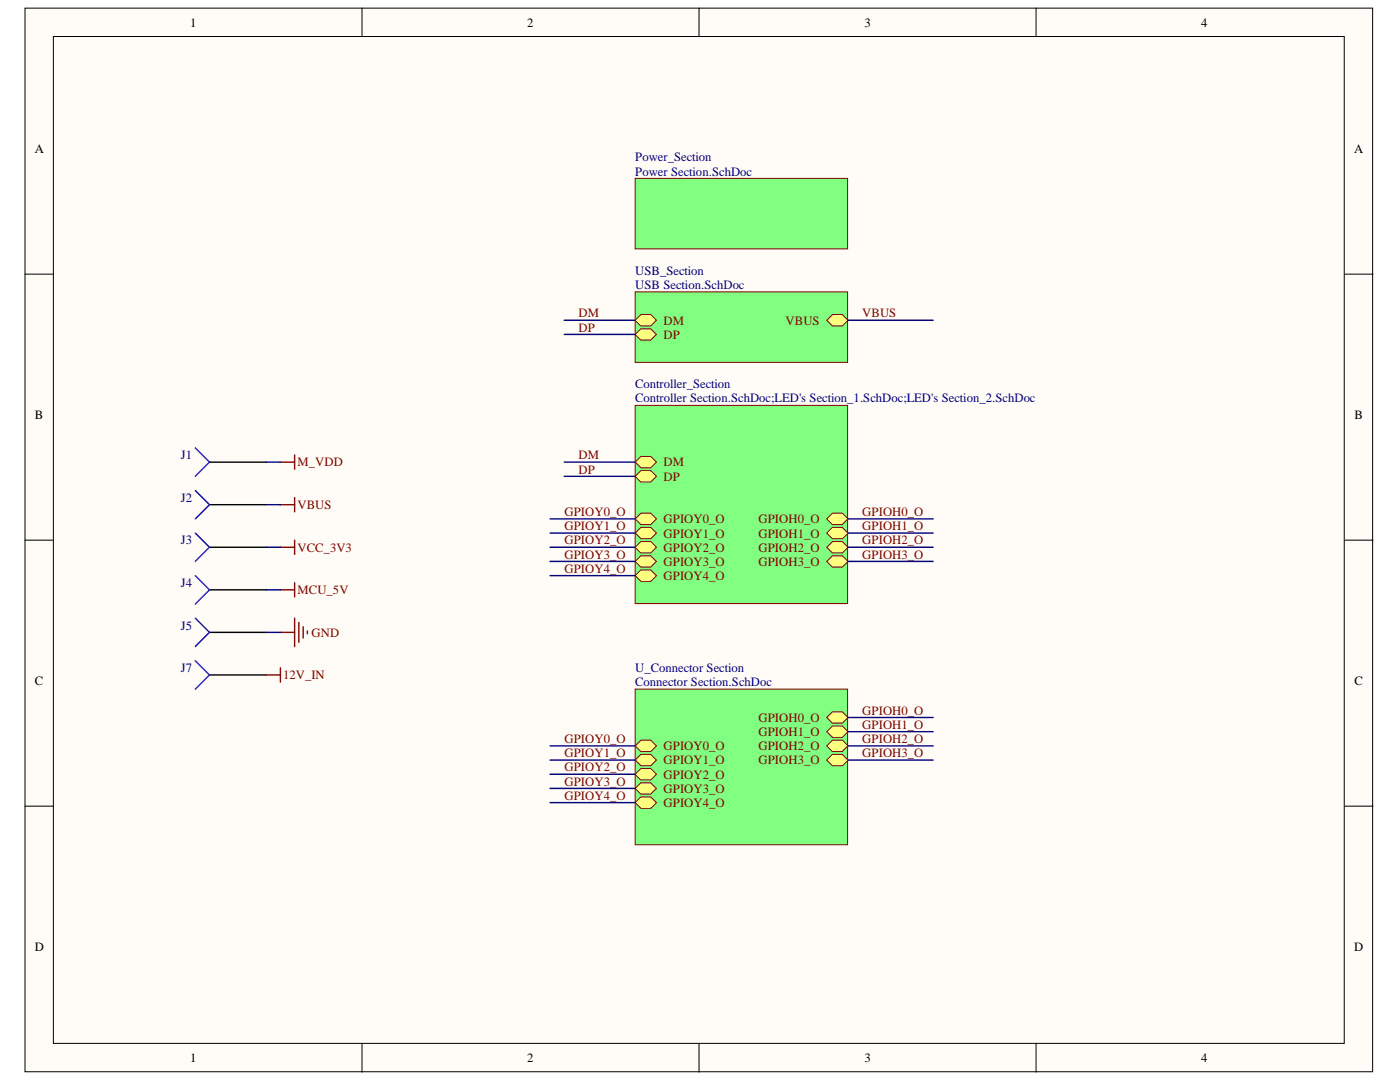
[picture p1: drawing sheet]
<svg xmlns="http://www.w3.org/2000/svg" width="279mm" height="216mm" viewBox="0 0 279 216" stroke-linecap="round" stroke-linejoin="round" font-family="sans-serif">
<g fill="#fffcf8" stroke="#000" stroke-width=".2">
<path d="M5 1.6h268.9v212.3h-268.9z"/>
<path d="M10.7 7.3h257.6v200.9h-257.6z"/>
</g>
<path d="M72.2 1.6v5.7M139.5 1.6v5.7M206.8 1.6v5.7M5 54.7h5.7M268.4 54.7h5.6M5 107.8h5.7M268.4 107.8h5.6M5 160.9h5.7M268.4 160.9h5.6M72.2 208.3v5.6M139.5 208.3v5.6M206.8 208.3v5.6" fill="none" stroke="#000" stroke-width=".2"/>
<path d="M58.8 99.3v2.8M56 100.7h2.8M56 109.2h2.8M56 117.7h2.8M58.8 107.8v2.8M58.8 116.3v2.8M56 126.2h2.8M58.8 123.4v5.6M59.6 124.2v4M60.5 125.1v2.2M61.3 125.9v.6" fill="none" stroke="#800000" stroke-width=".28"/>
<g fill="#80ff80" stroke="#800000" stroke-width=".2">
<path d="M126.8 35.6h42.4v14.1h-42.4z"/>
<path d="M126.8 80.9h42.4v39.5h-42.4z"/>
</g>
<path d="M126.8 95l1.1-1.1h2l1.1 1.1-1.1 1.2h-2z" fill-rule="evenodd" fill="#ffff80"/>
<path d="M126.8 95l1.1-1.1h2l1.1 1.1-1.1 1.2h-2z" fill="none" stroke="#800000" stroke-width=".2"/>
<path d="M126.8 103.5l1.1-1.1h2l1.1 1.1-1.1 1.2h-2z" fill-rule="evenodd" fill="#ffff80"/>
<path d="M126.8 103.5l1.1-1.1h2l1.1 1.1-1.1 1.2h-2z" fill="none" stroke="#800000" stroke-width=".2"/>
<path d="M126.8 92.2l1.1-1.1h2l1.1 1.1-1.1 1.1h-2z" fill-rule="evenodd" fill="#ffff80"/>
<path d="M126.8 92.2l1.1-1.1h2l1.1 1.1-1.1 1.1h-2z" fill="none" stroke="#800000" stroke-width=".2"/>
<path d="M126.8 106.4l1.1-1.2h2l1.1 1.2-1.1 1.1h-2z" fill-rule="evenodd" fill="#ffff80"/>
<path d="M126.8 106.4l1.1-1.2h2l1.1 1.2-1.1 1.1h-2z" fill="none" stroke="#800000" stroke-width=".2"/>
<path d="M165 103.5l1.1-1.1h2l1.1 1.1-1.1 1.2h-2z" fill-rule="evenodd" fill="#ffff80"/>
<path d="M165 103.5l1.1-1.1h2l1.1 1.1-1.1 1.2h-2z" fill="none" stroke="#800000" stroke-width=".2"/>
<path d="M165 106.4l1.1-1.2h2l1.1 1.2-1.1 1.1h-2z" fill-rule="evenodd" fill="#ffff80"/>
<path d="M165 106.4l1.1-1.2h2l1.1 1.2-1.1 1.1h-2z" fill="none" stroke="#800000" stroke-width=".2"/>
<path d="M126.8 112l1.1-1.1h2l1.1 1.1-1.1 1.2h-2z" fill-rule="evenodd" fill="#ffff80"/>
<path d="M126.8 112l1.1-1.1h2l1.1 1.1-1.1 1.2h-2z" fill="none" stroke="#800000" stroke-width=".2"/>
<path d="M126.8 109.2l1.1-1.1h2l1.1 1.1-1.1 1.1h-2z" fill-rule="evenodd" fill="#ffff80"/>
<path d="M126.8 109.2l1.1-1.1h2l1.1 1.1-1.1 1.1h-2z" fill="none" stroke="#800000" stroke-width=".2"/>
<path d="M165 109.2l1.1-1.1h2l1.1 1.1-1.1 1.1h-2z" fill-rule="evenodd" fill="#ffff80"/>
<path d="M165 109.2l1.1-1.1h2l1.1 1.1-1.1 1.1h-2z" fill="none" stroke="#800000" stroke-width=".2"/>
<path d="M165 112l1.1-1.1h2l1.1 1.1-1.1 1.2h-2z" fill-rule="evenodd" fill="#ffff80"/>
<path d="M165 112l1.1-1.1h2l1.1 1.1-1.1 1.2h-2z" fill="none" stroke="#800000" stroke-width=".2"/>
<path d="M126.8 114.9l1.1-1.2h2l1.1 1.2-1.1 1.1h-2z" fill-rule="evenodd" fill="#ffff80"/>
<path d="M126.8 114.9l1.1-1.2h2l1.1 1.2-1.1 1.1h-2z" fill="none" stroke="#800000" stroke-width=".2"/>
<path d="M126.8 58.2h42.4v14.1h-42.4z" fill="#80ff80" stroke="#800000" stroke-width=".2"/>
<path d="M126.8 66.7l1.1-1.1h2l1.1 1.1-1.1 1.2h-2z" fill-rule="evenodd" fill="#ffff80"/>
<path d="M126.8 66.7l1.1-1.1h2l1.1 1.1-1.1 1.2h-2z" fill="none" stroke="#800000" stroke-width=".2"/>
<path d="M126.8 63.9l1.1-1.1h2l1.1 1.1-1.1 1.1h-2z" fill-rule="evenodd" fill="#ffff80"/>
<path d="M126.8 63.9l1.1-1.1h2l1.1 1.1-1.1 1.1h-2z" fill="none" stroke="#800000" stroke-width=".2"/>
<path d="M165 63.9l1.1-1.1h2l1.1 1.1-1.1 1.1h-2z" fill-rule="evenodd" fill="#ffff80"/>
<path d="M165 63.9l1.1-1.1h2l1.1 1.1-1.1 1.1h-2z" fill="none" stroke="#800000" stroke-width=".2"/>
<path d="M56 92.2h2.8M58.8 90.8v2.8" fill="none" stroke="#800000" stroke-width=".28"/>
<path d="M41.8 92.2h11.3M41.8 100.7h11.3M41.8 109.2h11.3M41.8 117.7h11.3M41.8 126.2h11.3" fill="none" stroke="#000" stroke-width=".28"/>
<path d="M39 89.4l2.8 2.8-2.8 2.8M39 97.9l2.8 2.8-2.8 2.8M39 106.4l2.8 2.8-2.8 2.8M39 114.9l2.8 2.8-2.8 2.8M39 123.4l2.8 2.8-2.8 2.8" fill="none" stroke="#00f" stroke-width=".28"/>
<path d="M126.8 137.5h42.4v31.1h-42.4z" fill="#80ff80" stroke="#800000" stroke-width=".2"/>
<path d="M126.8 148.8l1.1-1.1h2l1.1 1.1-1.1 1.2h-2z" fill-rule="evenodd" fill="#ffff80"/>
<path d="M126.8 148.8l1.1-1.1h2l1.1 1.1-1.1 1.2h-2z" fill="none" stroke="#800000" stroke-width=".2"/>
<path d="M165 143.2l1.1-1.2h2l1.1 1.2-1.1 1.1h-2z" fill-rule="evenodd" fill="#ffff80"/>
<path d="M165 143.2l1.1-1.2h2l1.1 1.2-1.1 1.1h-2z" fill="none" stroke="#800000" stroke-width=".2"/>
<path d="M126.8 151.7l1.1-1.2h2l1.1 1.2-1.1 1.1h-2z" fill-rule="evenodd" fill="#ffff80"/>
<path d="M126.8 151.7l1.1-1.2h2l1.1 1.2-1.1 1.1h-2z" fill="none" stroke="#800000" stroke-width=".2"/>
<path d="M165 146l1.1-1.1h2l1.1 1.1-1.1 1.1h-2z" fill-rule="evenodd" fill="#ffff80"/>
<path d="M165 146l1.1-1.1h2l1.1 1.1-1.1 1.1h-2z" fill="none" stroke="#800000" stroke-width=".2"/>
<path d="M126.8 154.5l1.1-1.1h2l1.1 1.1-1.1 1.1h-2z" fill-rule="evenodd" fill="#ffff80"/>
<path d="M126.8 154.5l1.1-1.1h2l1.1 1.1-1.1 1.1h-2z" fill="none" stroke="#800000" stroke-width=".2"/>
<path d="M165 148.8l1.1-1.1h2l1.1 1.1-1.1 1.2h-2z" fill-rule="evenodd" fill="#ffff80"/>
<path d="M165 148.8l1.1-1.1h2l1.1 1.1-1.1 1.2h-2z" fill="none" stroke="#800000" stroke-width=".2"/>
<path d="M126.8 157.3l1.1-1.1h2l1.1 1.1-1.1 1.2h-2z" fill-rule="evenodd" fill="#ffff80"/>
<path d="M126.8 157.3l1.1-1.1h2l1.1 1.1-1.1 1.2h-2z" fill="none" stroke="#800000" stroke-width=".2"/>
<path d="M165 151.7l1.1-1.2h2l1.1 1.2-1.1 1.1h-2z" fill-rule="evenodd" fill="#ffff80"/>
<path d="M165 151.7l1.1-1.2h2l1.1 1.2-1.1 1.1h-2z" fill="none" stroke="#800000" stroke-width=".2"/>
<path d="M126.8 160.2l1.1-1.2h2l1.1 1.2-1.1 1.1h-2z" fill-rule="evenodd" fill="#ffff80"/>
<path d="M126.8 160.2l1.1-1.2h2l1.1 1.2-1.1 1.1h-2z" fill="none" stroke="#800000" stroke-width=".2"/>
<g fill="none" stroke="#000080" stroke-width=".28">
<path d="M112.6 63.9h14.2M112.6 66.7h14.2M169.2 63.9h17M53.1 92.2h2.9M112.6 92.2h14.2M112.6 95h14.2M53.1 100.7h2.9M53.1 109.2h2.9M53.1 117.7h2.9M109.8 109.2h17M109.8 114.9h17M109.8 112h17"/>
<path d="M109.8 106.4h17M109.8 103.5h17M169.2 109.2h17M169.2 112h17M169.2 106.4h17M169.2 103.5h17M53.1 126.2h2.9M109.8 148.8h17M109.8 151.7h17M109.8 157.3h17M109.8 154.5h17M169.2 143.2h17"/>
<path d="M169.2 146h17M169.2 148.8h17M169.2 151.7h17M109.8 160.2h17"/>
</g>
<path d="M41.8 134.7h11.3" fill="none" stroke="#000" stroke-width=".28"/>
<path d="M39 131.8l2.8 2.9-2.8 2.8" fill="none" stroke="#00f" stroke-width=".28"/>
<path d="M53.1 134.7h2.9M56 133.3v2.8" fill="none" stroke="#800000" stroke-width=".28"/>
<g font-size="2.5">
<text x="38" y="5.3">1</text>
<text x="105.2" y="5.3">2</text>
<text x="172.5" y="5.3">3</text>
<text x="239.7" y="5.3">4</text>
<text x="6.9" y="30.4">A</text>
<text x="270.3" y="30.4">A</text>
<text x="6.9" y="83.5">B</text>
<text x="270.3" y="83.5">B</text>
<text x="6.9" y="136.6">C</text>
<text x="270.3" y="136.6">C</text>
<text x="6.9" y="189.7">D</text>
<text x="270.3" y="189.7">D</text>
<text x="38" y="212">1</text>
<text x="105.2" y="212">2</text>
<text x="172.5" y="212">3</text>
<text x="239.7" y="212">4</text>
</g>
<g font-size="2.5" fill="#000080">
<text x="126.8" y="32.2">Power_Section</text>
<text x="126.8" y="35.1">Power Section.SchDoc</text>
<text x="126.8" y="54.9">USB_Section</text>
<text x="126.8" y="57.6">USB Section.SchDoc</text>
<text x="126.8" y="77.5">Controller_Section</text>
<text x="126.8" y="80.3">Controller Section.SchDoc;LED's Section_1.SchDoc;LED's Section_2.SchDoc</text>
<text x="36.1" y="91.6">J1</text>
<text x="36.1" y="100.2">J2</text>
<text x="36.1" y="108.6">J3</text>
<text x="36.1" y="117.2">J4</text>
<text x="36.1" y="125.6">J5</text>
<text x="36.1" y="134.1">J7</text>
<text x="126.8" y="134.1">U_Connector Section</text>
<text x="126.8" y="136.9">Connector Section.SchDoc</text>
</g>
<g font-size="2.5" fill="#800000">
<text x="115.4" y="63.3">DM</text>
<text x="132.4" y="64.8">DM</text>
<text x="156.8" y="64.8">VBUS</text>
<text x="172.1" y="63.3">VBUS</text>
<text x="115.4" y="66.2">DP</text>
<text x="132.4" y="67.6">DP</text>
<text x="59.4" y="93.1">M_VDD</text>
<text x="115.4" y="91.6">DM</text>
<text x="115.4" y="94.5">DP</text>
<text x="132.4" y="95.9">DP</text>
<text x="132.4" y="93.1">DM</text>
<text x="59.4" y="101.6">VBUS</text>
<text x="112.6" y="105.8">GPIOY1_O</text>
<text x="112.6" y="103">GPIOY0_O</text>
<text x="132.4" y="104.4">GPIOY0_O</text>
<text x="132.4" y="107.3">GPIOY1_O</text>
<text x="151.4" y="104.4">GPIOH0_O</text>
<text x="151.4" y="107.3">GPIOH1_O</text>
<text x="172.1" y="105.8">GPIOH1_O</text>
<text x="172.1" y="103">GPIOH0_O</text>
<text x="59.4" y="110.1">VCC_3V3</text>
<text x="112.6" y="111.5">GPIOY3_O</text>
<text x="112.6" y="108.6">GPIOY2_O</text>
<text x="132.4" y="112.9">GPIOY3_O</text>
<text x="132.4" y="110.1">GPIOY2_O</text>
<text x="151.4" y="110.1">GPIOH2_O</text>
<text x="151.4" y="112.9">GPIOH3_O</text>
<text x="172.1" y="111.5">GPIOH3_O</text>
<text x="172.1" y="108.6">GPIOH2_O</text>
<text x="59.4" y="118.6">MCU_5V</text>
<text x="112.6" y="114.3">GPIOY4_O</text>
<text x="132.4" y="115.7">GPIOY4_O</text>
<text x="62.2" y="127">GND</text>
<text x="56.5" y="135.5">12V_IN</text>
<text x="172.1" y="142.6">GPIOH0_O</text>
<text x="112.6" y="148.3">GPIOY0_O</text>
<text x="132.4" y="149.7">GPIOY0_O</text>
<text x="151.4" y="144">GPIOH0_O</text>
<text x="151.4" y="146.8">GPIOH1_O</text>
<text x="151.4" y="149.7">GPIOH2_O</text>
<text x="172.1" y="145.5">GPIOH1_O</text>
<text x="172.1" y="148.3">GPIOH2_O</text>
<text x="112.6" y="153.9">GPIOY2_O</text>
<text x="112.6" y="151.1">GPIOY1_O</text>
<text x="132.4" y="152.5">GPIOY1_O</text>
<text x="132.4" y="155.4">GPIOY2_O</text>
<text x="151.4" y="152.5">GPIOH3_O</text>
<text x="172.1" y="151.1">GPIOH3_O</text>
<text x="112.6" y="159.6">GPIOY4_O</text>
<text x="112.6" y="156.8">GPIOY3_O</text>
<text x="132.4" y="158.2">GPIOY3_O</text>
<text x="132.4" y="161">GPIOY4_O</text>
</g>
</svg>
